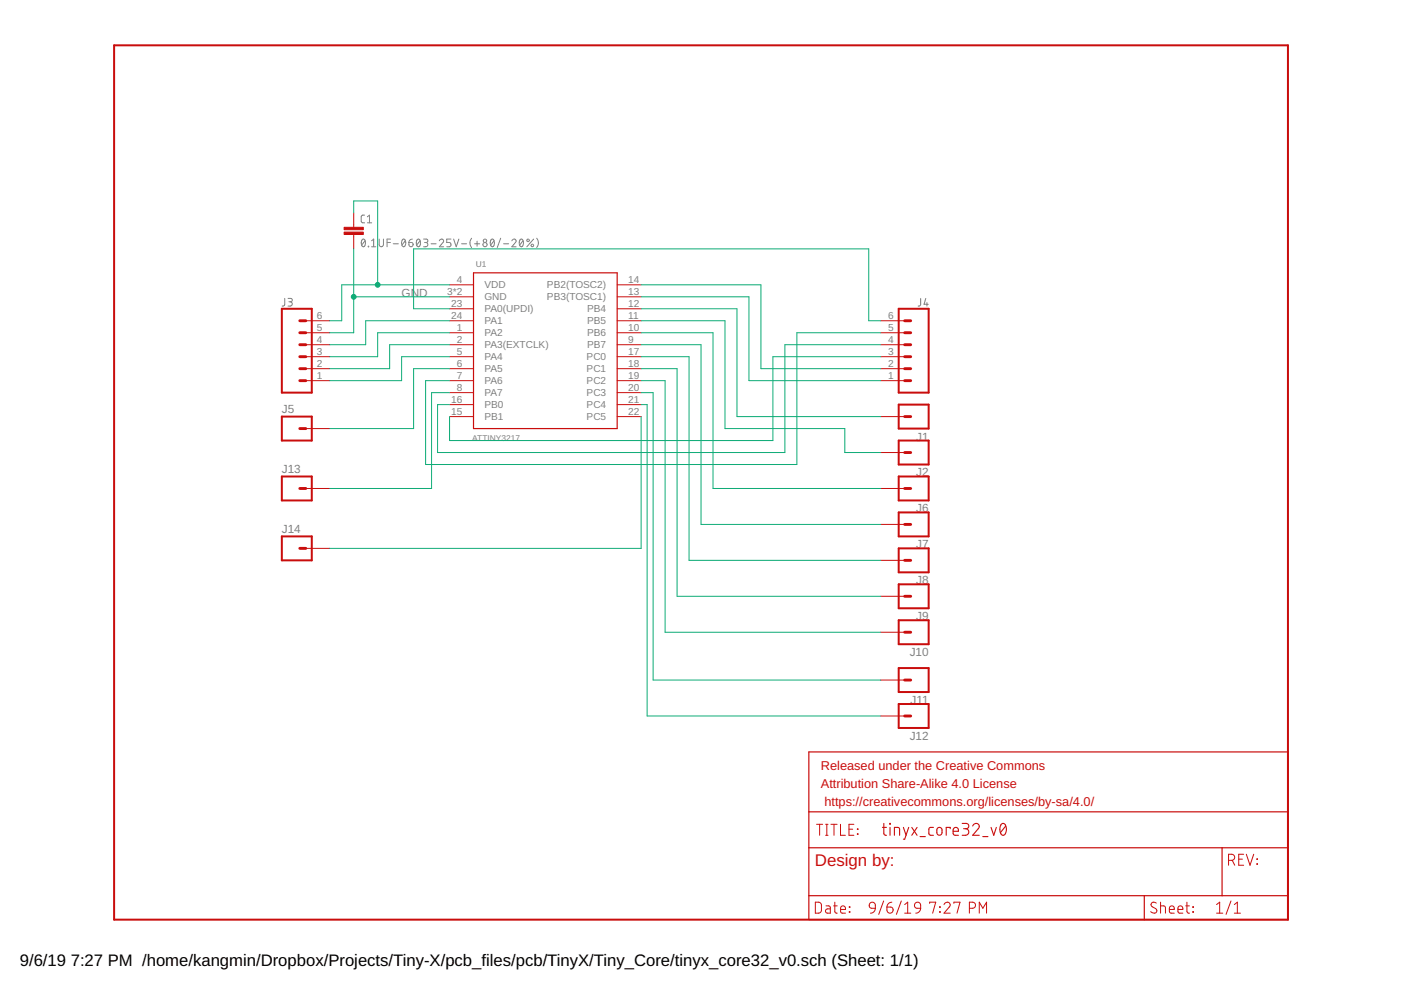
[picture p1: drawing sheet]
<?xml version="1.0" encoding="utf-8"?>
<!DOCTYPE eagle SYSTEM "eagle.dtd">
<!--
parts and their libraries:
SparkFun-Connectors: Licensing: Creative Commons ShareAlike 4.0 International - https://creativecommons.org/licenses/by-sa/4.0
-->
<eagle version="9.4.2">
<drawing>
<settings>
<setting alwaysvectorfont="no"/>
<setting verticaltext="up"/>
</settings>
<grid distance="0.1" unitdist="inch" unit="inch" style="lines" multiple="1" display="no" altdistance="0.01" altunitdist="inch" altunit="inch"/>
<schematic xreflabel="%F%N/%S.%C%R" xrefpart="/%S.%C%R">
<libraries>
<library name="graftel-internal-ic">
<symbols>
<symbol name="M01">
<wire x1="3.81" y1="-2.54" x2="-2.54" y2="-2.54" width="0.4064" layer="94"/>
<wire x1="1.27" y1="0" x2="2.54" y2="0" width="0.6096" layer="94"/>
<wire x1="-2.54" y1="2.54" x2="-2.54" y2="-2.54" width="0.4064" layer="94"/>
<wire x1="3.81" y1="-2.54" x2="3.81" y2="2.54" width="0.4064" layer="94"/>
<wire x1="-2.54" y1="2.54" x2="3.81" y2="2.54" width="0.4064" layer="94"/>
<text x="-2.54" y="-5.08" size="1.778" layer="96">&gt;VALUE</text>
<text x="-2.54" y="3.302" size="1.778" layer="95">&gt;NAME</text>
<pin name="1" x="7.62" y="0" visible="off" length="middle" direction="pas" swaplevel="1" rot="R180"/>
</symbol>
<symbol name="ATTINY3217">
<wire x1="-15.24" y1="17.78" x2="-15.24" y2="-15.24" width="0.254" layer="94"/>
<wire x1="-15.24" y1="-15.24" x2="15.24" y2="-15.24" width="0.254" layer="94"/>
<wire x1="15.24" y1="-15.24" x2="15.24" y2="17.78" width="0.254" layer="94"/>
<wire x1="15.24" y1="17.78" x2="-15.24" y2="17.78" width="0.254" layer="94"/>
<pin name="VDD" x="-20.32" y="15.24" length="middle"/>
<pin name="GND" x="-20.32" y="12.7" length="middle"/>
<pin name="PA0(UPDI)" x="-20.32" y="10.16" length="middle"/>
<pin name="PA1" x="-20.32" y="7.62" length="middle"/>
<pin name="PA2" x="-20.32" y="5.08" length="middle"/>
<pin name="PA3(EXTCLK)" x="-20.32" y="2.54" length="middle"/>
<pin name="PA4" x="-20.32" y="0" length="middle"/>
<pin name="PA5" x="-20.32" y="-2.54" length="middle"/>
<pin name="PA6" x="-20.32" y="-5.08" length="middle"/>
<pin name="PA7" x="-20.32" y="-7.62" length="middle"/>
<pin name="PC3" x="20.32" y="-7.62" length="middle" rot="R180"/>
<pin name="PC2" x="20.32" y="-5.08" length="middle" rot="R180"/>
<pin name="PC1" x="20.32" y="-2.54" length="middle" rot="R180"/>
<pin name="PC0" x="20.32" y="0" length="middle" rot="R180"/>
<pin name="PB5" x="20.32" y="7.62" length="middle" rot="R180"/>
<pin name="PB4" x="20.32" y="10.16" length="middle" rot="R180"/>
<pin name="PB3(TOSC1)" x="20.32" y="12.7" length="middle" rot="R180"/>
<pin name="PB2(TOSC2)" x="20.32" y="15.24" length="middle" rot="R180"/>
<pin name="PB1" x="-20.32" y="-12.7" length="middle"/>
<pin name="PB0" x="-20.32" y="-10.16" length="middle"/>
<text x="-14.732" y="19.05" size="1.27" layer="95">&gt;NAME</text>
<text x="-15.494" y="-17.78" size="1.27" layer="96">&gt;VALUE</text>
<pin name="PB6" x="20.32" y="5.08" length="middle" rot="R180"/>
<pin name="PB7" x="20.32" y="2.54" length="middle" rot="R180"/>
<pin name="PC4" x="20.32" y="-10.16" length="middle" rot="R180"/>
<pin name="PC5" x="20.32" y="-12.7" length="middle" rot="R180"/>
</symbol>
</symbols>
<devicesets>
<deviceset name="M01" prefix="J" uservalue="yes">
<gates>
<gate name="G$1" symbol="M01" x="0" y="0"/>
</gates>
<devices>
<device name="PTH_LONGPAD" package="1X01_LONGPAD">
<connects>
<connect gate="G$1" pin="1" pad="1"/>
</connects>
<technologies>
<technology name=""/>
</technologies>
</device>
<device name="SMD" package="LUXEON-PAD">
<connects>
<connect gate="G$1" pin="1" pad="P$1"/>
</connects>
<technologies>
<technology name=""/>
</technologies>
</device>
<device name="SMTRA-256-8-6" package="SMTRA-256-8-6">
<connects>
<connect gate="G$1" pin="1" pad="P$1"/>
</connects>
<technologies>
<technology name=""/>
</technologies>
</device>
<device name="SMDNS" package="1X01NS">
<connects>
<connect gate="G$1" pin="1" pad="1"/>
</connects>
<technologies>
<technology name=""/>
</technologies>
</device>
<device name="PTH" package="1X01">
<connects>
<connect gate="G$1" pin="1" pad="1"/>
</connects>
<technologies>
<technology name=""/>
</technologies>
</device>
<device name="PTH_2MM" package="1X01_2MM">
<connects>
<connect gate="G$1" pin="1" pad="1"/>
</connects>
<technologies>
<technology name=""/>
</technologies>
</device>
<device name="OFFSET" package="1X01_OFFSET">
<connects>
<connect gate="G$1" pin="1" pad="1"/>
</connects>
<technologies>
<technology name=""/>
</technologies>
</device>
<device name="SMD-4.5X1.5" package="PAD-1.5X4.5">
<connects>
<connect gate="G$1" pin="1" pad="P$1"/>
</connects>
<technologies>
<technology name=""/>
</technologies>
</device>
<device name="POGOPIN_HOLE_LARGE" package="1X01_POGOPIN_HOLE_LARGE">
<connects>
<connect gate="G$1" pin="1" pad="1"/>
</connects>
<technologies>
<technology name=""/>
</technologies>
</device>
<device name="POGOPIN_HOLE_0.58" package="1X01_POGOPIN_HOLE_0.58">
<connects>
<connect gate="G$1" pin="1" pad="1"/>
</connects>
<technologies>
<technology name=""/>
</technologies>
</device>
<device name="SNAP-FEMALE" package="SNAP-FEMALE">
<connects>
<connect gate="G$1" pin="1" pad="1"/>
</connects>
<technologies>
<technology name=""/>
</technologies>
</device>
<device name="SNAP-MALE" package="SNAP-MALE">
<connects>
<connect gate="G$1" pin="1" pad="2"/>
</connects>
<technologies>
<technology name=""/>
</technologies>
</device>
<device name="SPRING-CONN" package="SPRING-CONNECTOR">
<connects>
<connect gate="G$1" pin="1" pad="P$2"/>
</connects>
<technologies>
<technology name=""/>
</technologies>
</device>
<device name="NOSILK-KIT" package="1X01NS-KIT">
<connects>
<connect gate="G$1" pin="1" pad="1"/>
</connects>
<technologies>
<technology name=""/>
</technologies>
</device>
<device name="PTH_NO_SILK_YES_STOP" package="1X01_NO_SILK">
<connects>
<connect gate="G$1" pin="1" pad="1"/>
</connects>
<technologies>
<technology name=""/>
</technologies>
</device>
<device name="SMTSO-256-ET-0.165DIA" package="SMTSO-256-ET-0.165DIA">
<connects>
<connect gate="G$1" pin="1" pad="P$1"/>
</connects>
<technologies>
<technology name=""/>
</technologies>
</device>
<device name="SM" package="1X01_SM">
<connects>
<connect gate="G$1" pin="1" pad="P$1"/>
</connects>
<technologies>
<technology name=""/>
</technologies>
</device>
<device name="TINY" package="1X01_TINY">
<connects>
<connect gate="G$1" pin="1" pad="P$1"/>
</connects>
<technologies>
<technology name=""/>
</technologies>
</device>
<device name="TINY_SMD" package="1X01_SMD_TINY">
<connects>
<connect gate="G$1" pin="1" pad="P$1"/>
</connects>
<technologies>
<technology name=""/>
</technologies>
</device>
</devices>
</deviceset>
<deviceset name="ATTINY3217" prefix="U">
<gates>
<gate name="G$1" symbol="ATTINY3217" x="0" y="0"/>
</gates>
<devices>
<device name="" package="VQFN-24-N">
<connects>
<connect gate="G$1" pin="GND" pad="3 P$1"/>
<connect gate="G$1" pin="PA0(UPDI)" pad="23"/>
<connect gate="G$1" pin="PA1" pad="24"/>
<connect gate="G$1" pin="PA2" pad="1"/>
<connect gate="G$1" pin="PA3(EXTCLK)" pad="2"/>
<connect gate="G$1" pin="PA4" pad="5"/>
<connect gate="G$1" pin="PA5" pad="6"/>
<connect gate="G$1" pin="PA6" pad="7"/>
<connect gate="G$1" pin="PA7" pad="8"/>
<connect gate="G$1" pin="PB0" pad="16"/>
<connect gate="G$1" pin="PB1" pad="15"/>
<connect gate="G$1" pin="PB2(TOSC2)" pad="14"/>
<connect gate="G$1" pin="PB3(TOSC1)" pad="13"/>
<connect gate="G$1" pin="PB4" pad="12"/>
<connect gate="G$1" pin="PB5" pad="11"/>
<connect gate="G$1" pin="PB6" pad="10"/>
<connect gate="G$1" pin="PB7" pad="9"/>
<connect gate="G$1" pin="PC0" pad="17"/>
<connect gate="G$1" pin="PC1" pad="18"/>
<connect gate="G$1" pin="PC2" pad="19"/>
<connect gate="G$1" pin="PC3" pad="20"/>
<connect gate="G$1" pin="PC4" pad="21"/>
<connect gate="G$1" pin="PC5" pad="22"/>
<connect gate="G$1" pin="VDD" pad="4"/>
</connects>
<technologies>
<technology name=""/>
</technologies>
</device>
</devices>
</deviceset>
</devicesets>
</library>
<library name="SparkFun-Connectors">
<symbols>
<symbol name="CONN_06">
<wire x1="1.27" y1="-7.62" x2="-5.08" y2="-7.62" width="0.4064" layer="94"/>
<wire x1="-1.27" y1="0" x2="0" y2="0" width="0.6096" layer="94"/>
<wire x1="-1.27" y1="-2.54" x2="0" y2="-2.54" width="0.6096" layer="94"/>
<wire x1="-1.27" y1="-5.08" x2="0" y2="-5.08" width="0.6096" layer="94"/>
<wire x1="-5.08" y1="10.16" x2="-5.08" y2="-7.62" width="0.4064" layer="94"/>
<wire x1="1.27" y1="-7.62" x2="1.27" y2="10.16" width="0.4064" layer="94"/>
<wire x1="-5.08" y1="10.16" x2="1.27" y2="10.16" width="0.4064" layer="94"/>
<wire x1="-1.27" y1="5.08" x2="0" y2="5.08" width="0.6096" layer="94"/>
<wire x1="-1.27" y1="2.54" x2="0" y2="2.54" width="0.6096" layer="94"/>
<wire x1="-1.27" y1="7.62" x2="0" y2="7.62" width="0.6096" layer="94"/>
<text x="-5.08" y="-9.906" size="1.778" layer="96" font="vector">&gt;VALUE</text>
<text x="-5.08" y="10.668" size="1.778" layer="95" font="vector">&gt;NAME</text>
<pin name="1" x="5.08" y="-5.08" visible="pad" length="middle" direction="pas" swaplevel="1" rot="R180"/>
<pin name="2" x="5.08" y="-2.54" visible="pad" length="middle" direction="pas" swaplevel="1" rot="R180"/>
<pin name="3" x="5.08" y="0" visible="pad" length="middle" direction="pas" swaplevel="1" rot="R180"/>
<pin name="4" x="5.08" y="2.54" visible="pad" length="middle" direction="pas" swaplevel="1" rot="R180"/>
<pin name="5" x="5.08" y="5.08" visible="pad" length="middle" direction="pas" swaplevel="1" rot="R180"/>
<pin name="6" x="5.08" y="7.62" visible="pad" length="middle" direction="pas" swaplevel="1" rot="R180"/>
</symbol>
</symbols>
<devicesets>
<deviceset name="CONN_06" prefix="J" uservalue="yes">
<gates>
<gate name="G$1" symbol="CONN_06" x="-2.54" y="0"/>
</gates>
<devices>
<device name="SILK_FEMALE_PTH" package="1X06">
<connects>
<connect gate="G$1" pin="1" pad="1"/>
<connect gate="G$1" pin="2" pad="2"/>
<connect gate="G$1" pin="3" pad="3"/>
<connect gate="G$1" pin="4" pad="4"/>
<connect gate="G$1" pin="5" pad="5"/>
<connect gate="G$1" pin="6" pad="6"/>
</connects>
<technologies>
<technology name="">
<attribute name="PROD_ID" value="CONN-08437"/>
</technology>
</technologies>
</device>
<device name="POLAR" package="MOLEX-1X6">
<connects>
<connect gate="G$1" pin="1" pad="1"/>
<connect gate="G$1" pin="2" pad="2"/>
<connect gate="G$1" pin="3" pad="3"/>
<connect gate="G$1" pin="4" pad="4"/>
<connect gate="G$1" pin="5" pad="5"/>
<connect gate="G$1" pin="6" pad="6"/>
</connects>
<technologies>
<technology name=""/>
</technologies>
</device>
<device name="RA" package="MOLEX-1X6-RA">
<connects>
<connect gate="G$1" pin="1" pad="1"/>
<connect gate="G$1" pin="2" pad="2"/>
<connect gate="G$1" pin="3" pad="3"/>
<connect gate="G$1" pin="4" pad="4"/>
<connect gate="G$1" pin="5" pad="5"/>
<connect gate="G$1" pin="6" pad="6"/>
</connects>
<technologies>
<technology name=""/>
</technologies>
</device>
<device name="SMD" package="1X06-SMD_RA_MALE">
<connects>
<connect gate="G$1" pin="1" pad="1"/>
<connect gate="G$1" pin="2" pad="2"/>
<connect gate="G$1" pin="3" pad="3"/>
<connect gate="G$1" pin="4" pad="4"/>
<connect gate="G$1" pin="5" pad="5"/>
<connect gate="G$1" pin="6" pad="6"/>
</connects>
<technologies>
<technology name="">
<attribute name="PROD_ID" value="CONN-08971" constant="no"/>
<attribute name="VALUE" value="RA 6Pin SMD" constant="no"/>
</technology>
</technologies>
</device>
<device name="LOCK" package="1X06_LOCK">
<connects>
<connect gate="G$1" pin="1" pad="1"/>
<connect gate="G$1" pin="2" pad="2"/>
<connect gate="G$1" pin="3" pad="3"/>
<connect gate="G$1" pin="4" pad="4"/>
<connect gate="G$1" pin="5" pad="5"/>
<connect gate="G$1" pin="6" pad="6"/>
</connects>
<technologies>
<technology name=""/>
</technologies>
</device>
<device name="LOCK_LONGPADS" package="1X06_LOCK_LONGPADS">
<connects>
<connect gate="G$1" pin="1" pad="1"/>
<connect gate="G$1" pin="2" pad="2"/>
<connect gate="G$1" pin="3" pad="3"/>
<connect gate="G$1" pin="4" pad="4"/>
<connect gate="G$1" pin="5" pad="5"/>
<connect gate="G$1" pin="6" pad="6"/>
</connects>
<technologies>
<technology name=""/>
</technologies>
</device>
<device name="POLAR_LOCK" package="MOLEX-1X6_LOCK">
<connects>
<connect gate="G$1" pin="1" pad="1"/>
<connect gate="G$1" pin="2" pad="2"/>
<connect gate="G$1" pin="3" pad="3"/>
<connect gate="G$1" pin="4" pad="4"/>
<connect gate="G$1" pin="5" pad="5"/>
<connect gate="G$1" pin="6" pad="6"/>
</connects>
<technologies>
<technology name=""/>
</technologies>
</device>
<device name="RA_LOCK" package="MOLEX_1X6_RA_LOCK">
<connects>
<connect gate="G$1" pin="1" pad="1"/>
<connect gate="G$1" pin="2" pad="2"/>
<connect gate="G$1" pin="3" pad="3"/>
<connect gate="G$1" pin="4" pad="4"/>
<connect gate="G$1" pin="5" pad="5"/>
<connect gate="G$1" pin="6" pad="6"/>
</connects>
<technologies>
<technology name=""/>
</technologies>
</device>
<device name="FEMALE_LOCK" package="1X06_FEMALE_LOCK.010">
<connects>
<connect gate="G$1" pin="1" pad="1"/>
<connect gate="G$1" pin="2" pad="2"/>
<connect gate="G$1" pin="3" pad="3"/>
<connect gate="G$1" pin="4" pad="4"/>
<connect gate="G$1" pin="5" pad="5"/>
<connect gate="G$1" pin="6" pad="6"/>
</connects>
<technologies>
<technology name=""/>
</technologies>
</device>
<device name="LONGPADS" package="1X06_LONGPADS">
<connects>
<connect gate="G$1" pin="1" pad="1"/>
<connect gate="G$1" pin="2" pad="2"/>
<connect gate="G$1" pin="3" pad="3"/>
<connect gate="G$1" pin="4" pad="4"/>
<connect gate="G$1" pin="5" pad="5"/>
<connect gate="G$1" pin="6" pad="6"/>
</connects>
<technologies>
<technology name=""/>
</technologies>
</device>
<device name="3.5MM-6" package="SCREWTERMINAL-3.5MM-6">
<connects>
<connect gate="G$1" pin="1" pad="1"/>
<connect gate="G$1" pin="2" pad="2"/>
<connect gate="G$1" pin="3" pad="3"/>
<connect gate="G$1" pin="4" pad="4"/>
<connect gate="G$1" pin="5" pad="5"/>
<connect gate="G$1" pin="6" pad="6"/>
</connects>
<technologies>
<technology name=""/>
</technologies>
</device>
<device name="SMD-FEMALE-V2" package="1X06-SMD-FEMALE">
<connects>
<connect gate="G$1" pin="1" pad="1"/>
<connect gate="G$1" pin="2" pad="2"/>
<connect gate="G$1" pin="3" pad="3"/>
<connect gate="G$1" pin="4" pad="4"/>
<connect gate="G$1" pin="5" pad="5"/>
<connect gate="G$1" pin="6" pad="6"/>
</connects>
<technologies>
<technology name="">
<attribute name="PROD_ID" value="CONN-09668"/>
</technology>
</technologies>
</device>
<device name="POGOPIN_HOLES_ONLY" package="1X06_HOLES_ONLY">
<connects>
<connect gate="G$1" pin="1" pad="1"/>
<connect gate="G$1" pin="2" pad="2"/>
<connect gate="G$1" pin="3" pad="3"/>
<connect gate="G$1" pin="4" pad="4"/>
<connect gate="G$1" pin="5" pad="5"/>
<connect gate="G$1" pin="6" pad="6"/>
</connects>
<technologies>
<technology name="">
<attribute name="PROD_ID" value="CONN-08437"/>
</technology>
</technologies>
</device>
<device name="SMD-STRAIGHT-FEMALE" package="1X06_SMD_STRAIGHT">
<connects>
<connect gate="G$1" pin="1" pad="1"/>
<connect gate="G$1" pin="2" pad="2"/>
<connect gate="G$1" pin="3" pad="3"/>
<connect gate="G$1" pin="4" pad="4"/>
<connect gate="G$1" pin="5" pad="5"/>
<connect gate="G$1" pin="6" pad="6"/>
</connects>
<technologies>
<technology name="">
<attribute name="PROD_ID" value="CONN-10203"/>
</technology>
</technologies>
</device>
<device name="SMD-STRAIGHT-ALT-FEMALE" package="1X06_SMD_STRAIGHT_ALT">
<connects>
<connect gate="G$1" pin="1" pad="1"/>
<connect gate="G$1" pin="2" pad="2"/>
<connect gate="G$1" pin="3" pad="3"/>
<connect gate="G$1" pin="4" pad="4"/>
<connect gate="G$1" pin="5" pad="5"/>
<connect gate="G$1" pin="6" pad="6"/>
</connects>
<technologies>
<technology name="">
<attribute name="PROD_ID" value="CONN-10203"/>
</technology>
</technologies>
</device>
<device name="SMD-STRAIGHT-COMBO-FEMALE" package="1X06_SMD_STRAIGHT_COMBO">
<connects>
<connect gate="G$1" pin="1" pad="1"/>
<connect gate="G$1" pin="2" pad="2"/>
<connect gate="G$1" pin="3" pad="3"/>
<connect gate="G$1" pin="4" pad="4"/>
<connect gate="G$1" pin="5" pad="5"/>
<connect gate="G$1" pin="6" pad="6"/>
</connects>
<technologies>
<technology name="">
<attribute name="PROD_ID" value="CONN-10203"/>
</technology>
</technologies>
</device>
<device name="SMD_MALE" package="1X06_SMD_MALE">
<connects>
<connect gate="G$1" pin="1" pad="1"/>
<connect gate="G$1" pin="2" pad="2"/>
<connect gate="G$1" pin="3" pad="3"/>
<connect gate="G$1" pin="4" pad="4"/>
<connect gate="G$1" pin="5" pad="5"/>
<connect gate="G$1" pin="6" pad="6"/>
</connects>
<technologies>
<technology name="">
<attribute name="PROD_ID" value="CONN-11293"/>
</technology>
</technologies>
</device>
<device name="SMD-1MM" package="1X06-1MM">
<connects>
<connect gate="G$1" pin="1" pad="1"/>
<connect gate="G$1" pin="2" pad="2"/>
<connect gate="G$1" pin="3" pad="3"/>
<connect gate="G$1" pin="4" pad="4"/>
<connect gate="G$1" pin="5" pad="5"/>
<connect gate="G$1" pin="6" pad="6"/>
</connects>
<technologies>
<technology name="">
<attribute name="PROD_ID" value="CONN-08249" constant="no"/>
<attribute name="SF_ID" value="GPS-00579" constant="no"/>
</technology>
</technologies>
</device>
<device name="NO_SILK_FEMALE_PTH" package="1X06_NO_SILK">
<connects>
<connect gate="G$1" pin="1" pad="1"/>
<connect gate="G$1" pin="2" pad="2"/>
<connect gate="G$1" pin="3" pad="3"/>
<connect gate="G$1" pin="4" pad="4"/>
<connect gate="G$1" pin="5" pad="5"/>
<connect gate="G$1" pin="6" pad="6"/>
</connects>
<technologies>
<technology name="">
<attribute name="PROD_ID" value="CONN-08437"/>
</technology>
</technologies>
</device>
<device name="1.27MM" package="1X06_1.27MM">
<connects>
<connect gate="G$1" pin="1" pad="1"/>
<connect gate="G$1" pin="2" pad="2"/>
<connect gate="G$1" pin="3" pad="3"/>
<connect gate="G$1" pin="4" pad="4"/>
<connect gate="G$1" pin="5" pad="5"/>
<connect gate="G$1" pin="6" pad="6"/>
</connects>
<technologies>
<technology name=""/>
</technologies>
</device>
<device name="NO_SILK_NO_POP" package="1X06_NO_SILK">
<connects>
<connect gate="G$1" pin="1" pad="1"/>
<connect gate="G$1" pin="2" pad="2"/>
<connect gate="G$1" pin="3" pad="3"/>
<connect gate="G$1" pin="4" pad="4"/>
<connect gate="G$1" pin="5" pad="5"/>
<connect gate="G$1" pin="6" pad="6"/>
</connects>
<technologies>
<technology name=""/>
</technologies>
</device>
<device name="2.5MM-6-90" package="1X06_SCREW_TERMINAL_BLOCK">
<connects>
<connect gate="G$1" pin="1" pad="1"/>
<connect gate="G$1" pin="2" pad="2"/>
<connect gate="G$1" pin="3" pad="3"/>
<connect gate="G$1" pin="4" pad="4"/>
<connect gate="G$1" pin="5" pad="5"/>
<connect gate="G$1" pin="6" pad="6"/>
</connects>
<technologies>
<technology name=""/>
</technologies>
</device>
</devices>
</deviceset>
</devicesets>
</library>
<library name="SparkFun-Capacitors">
<symbols>
<symbol name="CAP">
<wire x1="0" y1="2.54" x2="0" y2="2.032" width="0.1524" layer="94"/>
<wire x1="0" y1="0" x2="0" y2="0.508" width="0.1524" layer="94"/>
<text x="1.524" y="2.921" size="1.778" layer="95" font="vector">&gt;NAME</text>
<text x="1.524" y="-2.159" size="1.778" layer="96" font="vector">&gt;VALUE</text>
<rectangle x1="-2.032" y1="0.508" x2="2.032" y2="1.016" layer="94"/>
<rectangle x1="-2.032" y1="1.524" x2="2.032" y2="2.032" layer="94"/>
<pin name="1" x="0" y="5.08" visible="off" length="short" direction="pas" swaplevel="1" rot="R270"/>
<pin name="2" x="0" y="-2.54" visible="off" length="short" direction="pas" swaplevel="1" rot="R90"/>
</symbol>
</symbols>
<devicesets>
<deviceset name="0.1UF" prefix="C">
<gates>
<gate name="G$1" symbol="CAP" x="0" y="0"/>
</gates>
<devices>
<device name="-0402-16V-10%" package="0402">
<connects>
<connect gate="G$1" pin="1" pad="1"/>
<connect gate="G$1" pin="2" pad="2"/>
</connects>
<technologies>
<technology name="">
<attribute name="PROD_ID" value="CAP-12416"/>
<attribute name="VALUE" value="0.1uF"/>
</technology>
</technologies>
</device>
<device name="-0603-25V-(+80/-20%)" package="0603">
<connects>
<connect gate="G$1" pin="1" pad="1"/>
<connect gate="G$1" pin="2" pad="2"/>
</connects>
<technologies>
<technology name="">
<attribute name="PROD_ID" value="CAP-00810"/>
<attribute name="VALUE" value="0.1uF"/>
</technology>
</technologies>
</device>
<device name="-0603-25V-5%" package="0603">
<connects>
<connect gate="G$1" pin="1" pad="1"/>
<connect gate="G$1" pin="2" pad="2"/>
</connects>
<technologies>
<technology name="">
<attribute name="PROD_ID" value="CAP-08604"/>
<attribute name="VALUE" value="0.1uF"/>
</technology>
</technologies>
</device>
<device name="-KIT-EZ-50V-20%" package="CAP-PTH-SMALL-KIT">
<connects>
<connect gate="G$1" pin="1" pad="1"/>
<connect gate="G$1" pin="2" pad="2"/>
</connects>
<technologies>
<technology name="">
<attribute name="PROD_ID" value="CAP-08370"/>
<attribute name="VALUE" value="0.1uF"/>
</technology>
</technologies>
</device>
<device name="-0603-100V-10%" package="0603">
<connects>
<connect gate="G$1" pin="1" pad="1"/>
<connect gate="G$1" pin="2" pad="2"/>
</connects>
<technologies>
<technology name="">
<attribute name="PROD_ID" value="CAP-08390"/>
<attribute name="VALUE" value="0.1uF"/>
</technology>
</technologies>
</device>
</devices>
</deviceset>
</devicesets>
</library>
<library name="SparkFun-Aesthetics">
<symbols>
<symbol name="FRAME-LETTER">
<wire x1="0" y1="185.42" x2="248.92" y2="185.42" width="0.4064" layer="94"/>
<wire x1="248.92" y1="185.42" x2="248.92" y2="0" width="0.4064" layer="94"/>
<wire x1="0" y1="185.42" x2="0" y2="0" width="0.4064" layer="94"/>
<wire x1="0" y1="0" x2="248.92" y2="0" width="0.4064" layer="94"/>
</symbol>
<symbol name="DOCFIELD">
<wire x1="0" y1="0" x2="71.12" y2="0" width="0.254" layer="94"/>
<wire x1="101.6" y1="15.24" x2="87.63" y2="15.24" width="0.254" layer="94"/>
<wire x1="0" y1="0" x2="0" y2="5.08" width="0.254" layer="94"/>
<wire x1="0" y1="5.08" x2="71.12" y2="5.08" width="0.254" layer="94"/>
<wire x1="0" y1="5.08" x2="0" y2="15.24" width="0.254" layer="94"/>
<wire x1="101.6" y1="15.24" x2="101.6" y2="5.08" width="0.254" layer="94"/>
<wire x1="71.12" y1="5.08" x2="71.12" y2="0" width="0.254" layer="94"/>
<wire x1="71.12" y1="5.08" x2="87.63" y2="5.08" width="0.254" layer="94"/>
<wire x1="71.12" y1="0" x2="101.6" y2="0" width="0.254" layer="94"/>
<wire x1="87.63" y1="15.24" x2="87.63" y2="5.08" width="0.254" layer="94"/>
<wire x1="87.63" y1="15.24" x2="0" y2="15.24" width="0.254" layer="94"/>
<wire x1="87.63" y1="5.08" x2="101.6" y2="5.08" width="0.254" layer="94"/>
<wire x1="101.6" y1="5.08" x2="101.6" y2="0" width="0.254" layer="94"/>
<wire x1="0" y1="15.24" x2="0" y2="22.86" width="0.254" layer="94"/>
<wire x1="101.6" y1="35.56" x2="0" y2="35.56" width="0.254" layer="94"/>
<wire x1="101.6" y1="35.56" x2="101.6" y2="22.86" width="0.254" layer="94"/>
<wire x1="0" y1="22.86" x2="101.6" y2="22.86" width="0.254" layer="94"/>
<wire x1="0" y1="22.86" x2="0" y2="35.56" width="0.254" layer="94"/>
<wire x1="101.6" y1="22.86" x2="101.6" y2="15.24" width="0.254" layer="94"/>
<text x="1.27" y="1.27" size="2.54" layer="94" font="vector">Date:</text>
<text x="12.7" y="1.27" size="2.54" layer="94" font="vector">&gt;LAST_DATE_TIME</text>
<text x="72.39" y="1.27" size="2.54" layer="94" font="vector">Sheet:</text>
<text x="86.36" y="1.27" size="2.54" layer="94" font="vector">&gt;SHEET</text>
<text x="88.9" y="11.43" size="2.54" layer="94" font="vector">REV:</text>
<text x="1.524" y="17.78" size="2.54" layer="94" font="vector">TITLE:</text>
<text x="15.494" y="17.78" size="2.7432" layer="94" font="vector">&gt;DRAWING_NAME</text>
<text x="2.54" y="31.75" size="1.9304" layer="94">Released under the Creative Commons</text>
<text x="2.54" y="27.94" size="1.9304" layer="94">Attribution Share-Alike 4.0 License</text>
<text x="2.54" y="24.13" size="1.9304" layer="94"> https://creativecommons.org/licenses/by-sa/4.0/</text>
<text x="1.27" y="11.43" size="2.54" layer="94">Design by:</text>
<text x="23.114" y="11.176" size="2.7432" layer="94" font="vector">&gt;DESIGNER</text>
<text x="88.9" y="6.604" size="2.7432" layer="94" font="vector">&gt;REV</text>
</symbol>
</symbols>
<devicesets>
<deviceset name="FRAME-LETTER" prefix="FRAME">
<gates>
<gate name="G$1" symbol="FRAME-LETTER" x="0" y="0"/>
<gate name="V" symbol="DOCFIELD" x="147.32" y="0" addlevel="must"/>
</gates>
<devices>
<device name="" package="CREATIVE_COMMONS">
<technologies>
<technology name="">
<attribute name="DESIGNER" value="" constant="no"/>
<attribute name="REV" value="" constant="no"/>
</technology>
</technologies>
</device>
<device name="NO_PACKAGE" package="DUMMY">
<technologies>
<technology name="">
<attribute name="DESIGNER" value="Nobody" constant="no"/>
<attribute name="VERSION" value="v01" constant="no"/>
</technology>
</technologies>
</device>
</devices>
</deviceset>
</devicesets>
</library>
</libraries>
<attributes>
</attributes>
<variantdefs>
</variantdefs>
<classes>
<class number="0" name="default" width="0" drill="0">
</class>
</classes>
<parts>
<part name="J3" library="SparkFun-Connectors" deviceset="CONN_06" device="NO_SILK_NO_POP"/>
<part name="J4" library="SparkFun-Connectors" deviceset="CONN_06" device="NO_SILK_NO_POP"/>
<part name="C1" library="SparkFun-Capacitors" deviceset="0.1UF" device="-0603-25V-(+80/-20%)" value="0.1UF-0603-25V-(+80/-20%)"/>
<part name="J5" library="graftel-internal-ic" deviceset="M01" device="TINY"/>
<part name="J1" library="graftel-internal-ic" deviceset="M01" device="TINY"/>
<part name="J2" library="graftel-internal-ic" deviceset="M01" device="TINY"/>
<part name="J6" library="graftel-internal-ic" deviceset="M01" device="TINY"/>
<part name="J7" library="graftel-internal-ic" deviceset="M01" device="TINY"/>
<part name="J8" library="graftel-internal-ic" deviceset="M01" device="TINY"/>
<part name="J9" library="graftel-internal-ic" deviceset="M01" device="TINY"/>
<part name="J10" library="graftel-internal-ic" deviceset="M01" device="TINY"/>
<part name="U1" library="graftel-internal-ic" deviceset="ATTINY3217" device=""/>
<part name="J11" library="graftel-internal-ic" deviceset="M01" device="TINY"/>
<part name="J12" library="graftel-internal-ic" deviceset="M01" device="TINY"/>
<part name="J13" library="graftel-internal-ic" deviceset="M01" device="TINY"/>
<part name="J14" library="graftel-internal-ic" deviceset="M01" device="TINY"/>
<part name="FRAME1" library="SparkFun-Aesthetics" deviceset="FRAME-LETTER" device=""/>
</parts>
<sheets>
<sheet>
<plain>
</plain>
<instances>
<instance part="J3" gate="G$1" x="40.64" y="119.38" smashed="yes">
<attribute name="VALUE" x="35.56" y="109.474" size="1.778" layer="96" font="vector"/>
<attribute name="NAME" x="35.56" y="130.048" size="1.778" layer="95" font="vector"/>
</instance>
<instance part="J4" gate="G$1" x="167.64" y="119.38" smashed="yes" rot="MR0">
<attribute name="VALUE" x="172.72" y="109.474" size="1.778" layer="96" font="vector" rot="MR0"/>
<attribute name="NAME" x="172.72" y="130.048" size="1.778" layer="95" font="vector" rot="MR0"/>
</instance>
<instance part="C1" gate="G$1" x="50.8" y="144.78" smashed="yes">
<attribute name="NAME" x="52.324" y="147.701" size="1.778" layer="95" font="vector"/>
<attribute name="VALUE" x="52.324" y="142.621" size="1.778" layer="96" font="vector"/>
</instance>
<instance part="J5" gate="G$1" x="38.1" y="104.14" smashed="yes">
<attribute name="VALUE" x="35.56" y="99.06" size="1.778" layer="96"/>
<attribute name="NAME" x="35.56" y="107.442" size="1.778" layer="95"/>
</instance>
<instance part="J1" gate="G$1" x="170.18" y="106.68" smashed="yes" rot="R180">
<attribute name="VALUE" x="172.72" y="111.76" size="1.778" layer="96" rot="R180"/>
<attribute name="NAME" x="172.72" y="103.378" size="1.778" layer="95" rot="R180"/>
</instance>
<instance part="J2" gate="G$1" x="170.18" y="99.06" smashed="yes" rot="R180">
<attribute name="VALUE" x="172.72" y="104.14" size="1.778" layer="96" rot="R180"/>
<attribute name="NAME" x="172.72" y="95.758" size="1.778" layer="95" rot="R180"/>
</instance>
<instance part="J6" gate="G$1" x="170.18" y="91.44" smashed="yes" rot="R180">
<attribute name="VALUE" x="172.72" y="96.52" size="1.778" layer="96" rot="R180"/>
<attribute name="NAME" x="172.72" y="88.138" size="1.778" layer="95" rot="R180"/>
</instance>
<instance part="J7" gate="G$1" x="170.18" y="83.82" smashed="yes" rot="R180">
<attribute name="VALUE" x="172.72" y="88.9" size="1.778" layer="96" rot="R180"/>
<attribute name="NAME" x="172.72" y="80.518" size="1.778" layer="95" rot="R180"/>
</instance>
<instance part="J8" gate="G$1" x="170.18" y="76.2" smashed="yes" rot="R180">
<attribute name="VALUE" x="172.72" y="81.28" size="1.778" layer="96" rot="R180"/>
<attribute name="NAME" x="172.72" y="72.898" size="1.778" layer="95" rot="R180"/>
</instance>
<instance part="J9" gate="G$1" x="170.18" y="68.58" smashed="yes" rot="R180">
<attribute name="VALUE" x="172.72" y="73.66" size="1.778" layer="96" rot="R180"/>
<attribute name="NAME" x="172.72" y="65.278" size="1.778" layer="95" rot="R180"/>
</instance>
<instance part="J10" gate="G$1" x="170.18" y="60.96" smashed="yes" rot="R180">
<attribute name="VALUE" x="172.72" y="66.04" size="1.778" layer="96" rot="R180"/>
<attribute name="NAME" x="172.72" y="57.658" size="1.778" layer="95" rot="R180"/>
</instance>
<instance part="U1" gate="G$1" x="91.44" y="119.38" smashed="yes">
<attribute name="NAME" x="76.708" y="138.43" size="1.27" layer="95"/>
<attribute name="VALUE" x="75.946" y="101.6" size="1.27" layer="96"/>
</instance>
<instance part="J11" gate="G$1" x="170.18" y="50.8" smashed="yes" rot="R180">
<attribute name="VALUE" x="172.72" y="55.88" size="1.778" layer="96" rot="R180"/>
<attribute name="NAME" x="172.72" y="47.498" size="1.778" layer="95" rot="R180"/>
</instance>
<instance part="J12" gate="G$1" x="170.18" y="43.18" smashed="yes" rot="R180">
<attribute name="VALUE" x="172.72" y="48.26" size="1.778" layer="96" rot="R180"/>
<attribute name="NAME" x="172.72" y="39.878" size="1.778" layer="95" rot="R180"/>
</instance>
<instance part="J13" gate="G$1" x="38.1" y="91.44" smashed="yes">
<attribute name="VALUE" x="35.56" y="86.36" size="1.778" layer="96"/>
<attribute name="NAME" x="35.56" y="94.742" size="1.778" layer="95"/>
</instance>
<instance part="J14" gate="G$1" x="38.1" y="78.74" smashed="yes">
<attribute name="VALUE" x="35.56" y="73.66" size="1.778" layer="96"/>
<attribute name="NAME" x="35.56" y="82.042" size="1.778" layer="95"/>
</instance>
<instance part="FRAME1" gate="G$1" x="0" y="0" smashed="yes"/>
<instance part="FRAME1" gate="V" x="147.32" y="0" smashed="yes">
<attribute name="LAST_DATE_TIME" x="160.02" y="1.27" size="2.54" layer="94" font="vector"/>
<attribute name="SHEET" x="233.68" y="1.27" size="2.54" layer="94" font="vector"/>
<attribute name="DRAWING_NAME" x="162.814" y="17.78" size="2.7432" layer="94" font="vector"/>
<attribute name="DESIGNER" x="170.434" y="11.176" size="2.7432" layer="94" font="vector"/>
<attribute name="REV" x="236.22" y="6.604" size="2.7432" layer="94" font="vector"/>
</instance>
</instances>
<busses>
</busses>
<nets>
<net name="N$1" class="0">
<segment>
<pinref part="J3" gate="G$1" pin="6"/>
<wire x1="45.72" y1="127" x2="48.26" y2="127" width="0.1524" layer="91"/>
<wire x1="48.26" y1="127" x2="48.26" y2="134.62" width="0.1524" layer="91"/>
<wire x1="48.26" y1="134.62" x2="55.88" y2="134.62" width="0.1524" layer="91"/>
<pinref part="C1" gate="G$1" pin="1"/>
<wire x1="55.88" y1="134.62" x2="71.12" y2="134.62" width="0.1524" layer="91"/>
<wire x1="50.8" y1="149.86" x2="50.8" y2="152.4" width="0.1524" layer="91"/>
<wire x1="50.8" y1="152.4" x2="55.88" y2="152.4" width="0.1524" layer="91"/>
<wire x1="55.88" y1="152.4" x2="55.88" y2="134.62" width="0.1524" layer="91"/>
<junction x="55.88" y="134.62"/>
<pinref part="U1" gate="G$1" pin="VDD"/>
</segment>
</net>
<net name="GND" class="0">
<segment>
<wire x1="71.12" y1="132.08" x2="50.8" y2="132.08" width="0.1524" layer="91"/>
<wire x1="50.8" y1="132.08" x2="50.8" y2="124.46" width="0.1524" layer="91"/>
<pinref part="J3" gate="G$1" pin="5"/>
<wire x1="50.8" y1="124.46" x2="45.72" y2="124.46" width="0.1524" layer="91"/>
<pinref part="C1" gate="G$1" pin="2"/>
<wire x1="50.8" y1="142.24" x2="50.8" y2="132.08" width="0.1524" layer="91"/>
<junction x="50.8" y="132.08"/>
<label x="60.96" y="132.08" size="1.778" layer="95"/>
<pinref part="U1" gate="G$1" pin="GND"/>
</segment>
</net>
<net name="N$16" class="0">
<segment>
<pinref part="J6" gate="G$1" pin="1"/>
<wire x1="162.56" y1="91.44" x2="127" y2="91.44" width="0.1524" layer="91"/>
<wire x1="127" y1="91.44" x2="127" y2="124.46" width="0.1524" layer="91"/>
<pinref part="U1" gate="G$1" pin="PB6"/>
<wire x1="127" y1="124.46" x2="111.76" y2="124.46" width="0.1524" layer="91"/>
</segment>
</net>
<net name="N$17" class="0">
<segment>
<pinref part="J7" gate="G$1" pin="1"/>
<wire x1="124.46" y1="83.82" x2="162.56" y2="83.82" width="0.1524" layer="91"/>
<pinref part="U1" gate="G$1" pin="PB7"/>
<wire x1="111.76" y1="121.92" x2="124.46" y2="121.92" width="0.1524" layer="91"/>
<wire x1="124.46" y1="121.92" x2="124.46" y2="83.82" width="0.1524" layer="91"/>
</segment>
</net>
<net name="N$18" class="0">
<segment>
<pinref part="J8" gate="G$1" pin="1"/>
<wire x1="162.56" y1="76.2" x2="121.92" y2="76.2" width="0.1524" layer="91"/>
<wire x1="121.92" y1="76.2" x2="121.92" y2="119.38" width="0.1524" layer="91"/>
<pinref part="U1" gate="G$1" pin="PC0"/>
<wire x1="121.92" y1="119.38" x2="111.76" y2="119.38" width="0.1524" layer="91"/>
</segment>
</net>
<net name="N$19" class="0">
<segment>
<pinref part="J9" gate="G$1" pin="1"/>
<wire x1="119.38" y1="68.58" x2="162.56" y2="68.58" width="0.1524" layer="91"/>
<pinref part="U1" gate="G$1" pin="PC1"/>
<wire x1="111.76" y1="116.84" x2="119.38" y2="116.84" width="0.1524" layer="91"/>
<wire x1="119.38" y1="116.84" x2="119.38" y2="68.58" width="0.1524" layer="91"/>
</segment>
</net>
<net name="N$2" class="0">
<segment>
<pinref part="J3" gate="G$1" pin="4"/>
<wire x1="45.72" y1="121.92" x2="53.34" y2="121.92" width="0.1524" layer="91"/>
<wire x1="53.34" y1="121.92" x2="53.34" y2="127" width="0.1524" layer="91"/>
<pinref part="U1" gate="G$1" pin="PA1"/>
<wire x1="53.34" y1="127" x2="71.12" y2="127" width="0.1524" layer="91"/>
</segment>
</net>
<net name="N$3" class="0">
<segment>
<pinref part="J3" gate="G$1" pin="3"/>
<wire x1="45.72" y1="119.38" x2="55.88" y2="119.38" width="0.1524" layer="91"/>
<wire x1="55.88" y1="119.38" x2="55.88" y2="124.46" width="0.1524" layer="91"/>
<pinref part="U1" gate="G$1" pin="PA2"/>
<wire x1="55.88" y1="124.46" x2="71.12" y2="124.46" width="0.1524" layer="91"/>
</segment>
</net>
<net name="N$4" class="0">
<segment>
<pinref part="J3" gate="G$1" pin="2"/>
<wire x1="45.72" y1="116.84" x2="58.42" y2="116.84" width="0.1524" layer="91"/>
<wire x1="58.42" y1="116.84" x2="58.42" y2="121.92" width="0.1524" layer="91"/>
<pinref part="U1" gate="G$1" pin="PA3(EXTCLK)"/>
<wire x1="58.42" y1="121.92" x2="71.12" y2="121.92" width="0.1524" layer="91"/>
</segment>
</net>
<net name="N$5" class="0">
<segment>
<pinref part="J3" gate="G$1" pin="1"/>
<wire x1="45.72" y1="114.3" x2="60.96" y2="114.3" width="0.1524" layer="91"/>
<wire x1="60.96" y1="114.3" x2="60.96" y2="119.38" width="0.1524" layer="91"/>
<pinref part="U1" gate="G$1" pin="PA4"/>
<wire x1="60.96" y1="119.38" x2="71.12" y2="119.38" width="0.1524" layer="91"/>
</segment>
</net>
<net name="N$6" class="0">
<segment>
<pinref part="U1" gate="G$1" pin="PA0(UPDI)"/>
<wire x1="71.12" y1="129.54" x2="63.5" y2="129.54" width="0.1524" layer="91"/>
<wire x1="63.5" y1="129.54" x2="63.5" y2="142.24" width="0.1524" layer="91"/>
<wire x1="63.5" y1="142.24" x2="160.02" y2="142.24" width="0.1524" layer="91"/>
<wire x1="160.02" y1="142.24" x2="160.02" y2="127" width="0.1524" layer="91"/>
<pinref part="J4" gate="G$1" pin="6"/>
<wire x1="160.02" y1="127" x2="162.56" y2="127" width="0.1524" layer="91"/>
</segment>
</net>
<net name="N$8" class="0">
<segment>
<pinref part="U1" gate="G$1" pin="PA6"/>
<wire x1="71.12" y1="114.3" x2="66.04" y2="114.3" width="0.1524" layer="91"/>
<wire x1="66.04" y1="114.3" x2="66.04" y2="96.52" width="0.1524" layer="91"/>
<wire x1="66.04" y1="96.52" x2="144.78" y2="96.52" width="0.1524" layer="91"/>
<wire x1="144.78" y1="96.52" x2="144.78" y2="124.46" width="0.1524" layer="91"/>
<pinref part="J4" gate="G$1" pin="5"/>
<wire x1="144.78" y1="124.46" x2="162.56" y2="124.46" width="0.1524" layer="91"/>
</segment>
</net>
<net name="N$9" class="0">
<segment>
<pinref part="U1" gate="G$1" pin="PB0"/>
<wire x1="71.12" y1="109.22" x2="68.58" y2="109.22" width="0.1524" layer="91"/>
<wire x1="68.58" y1="109.22" x2="68.58" y2="99.06" width="0.1524" layer="91"/>
<wire x1="68.58" y1="99.06" x2="142.24" y2="99.06" width="0.1524" layer="91"/>
<wire x1="142.24" y1="99.06" x2="142.24" y2="121.92" width="0.1524" layer="91"/>
<pinref part="J4" gate="G$1" pin="4"/>
<wire x1="142.24" y1="121.92" x2="162.56" y2="121.92" width="0.1524" layer="91"/>
</segment>
</net>
<net name="N$10" class="0">
<segment>
<pinref part="U1" gate="G$1" pin="PB1"/>
<wire x1="71.12" y1="106.68" x2="71.12" y2="101.6" width="0.1524" layer="91"/>
<wire x1="71.12" y1="101.6" x2="139.7" y2="101.6" width="0.1524" layer="91"/>
<wire x1="139.7" y1="101.6" x2="139.7" y2="119.38" width="0.1524" layer="91"/>
<pinref part="J4" gate="G$1" pin="3"/>
<wire x1="139.7" y1="119.38" x2="162.56" y2="119.38" width="0.1524" layer="91"/>
</segment>
</net>
<net name="N$11" class="0">
<segment>
<pinref part="U1" gate="G$1" pin="PB2(TOSC2)"/>
<wire x1="111.76" y1="134.62" x2="137.16" y2="134.62" width="0.1524" layer="91"/>
<wire x1="137.16" y1="134.62" x2="137.16" y2="116.84" width="0.1524" layer="91"/>
<pinref part="J4" gate="G$1" pin="2"/>
<wire x1="137.16" y1="116.84" x2="162.56" y2="116.84" width="0.1524" layer="91"/>
</segment>
</net>
<net name="N$12" class="0">
<segment>
<pinref part="U1" gate="G$1" pin="PB3(TOSC1)"/>
<wire x1="111.76" y1="132.08" x2="134.62" y2="132.08" width="0.1524" layer="91"/>
<wire x1="134.62" y1="132.08" x2="134.62" y2="114.3" width="0.1524" layer="91"/>
<pinref part="J4" gate="G$1" pin="1"/>
<wire x1="134.62" y1="114.3" x2="162.56" y2="114.3" width="0.1524" layer="91"/>
</segment>
</net>
<net name="N$13" class="0">
<segment>
<pinref part="J5" gate="G$1" pin="1"/>
<wire x1="45.72" y1="104.14" x2="63.5" y2="104.14" width="0.1524" layer="91"/>
<wire x1="63.5" y1="104.14" x2="63.5" y2="116.84" width="0.1524" layer="91"/>
<pinref part="U1" gate="G$1" pin="PA5"/>
<wire x1="63.5" y1="116.84" x2="71.12" y2="116.84" width="0.1524" layer="91"/>
</segment>
</net>
<net name="N$7" class="0">
<segment>
<pinref part="U1" gate="G$1" pin="PB4"/>
<wire x1="111.76" y1="129.54" x2="132.08" y2="129.54" width="0.1524" layer="91"/>
<wire x1="132.08" y1="129.54" x2="132.08" y2="106.68" width="0.1524" layer="91"/>
<pinref part="J1" gate="G$1" pin="1"/>
<wire x1="132.08" y1="106.68" x2="162.56" y2="106.68" width="0.1524" layer="91"/>
</segment>
</net>
<net name="N$14" class="0">
<segment>
<pinref part="U1" gate="G$1" pin="PB5"/>
<wire x1="111.76" y1="127" x2="129.54" y2="127" width="0.1524" layer="91"/>
<wire x1="129.54" y1="127" x2="129.54" y2="104.14" width="0.1524" layer="91"/>
<wire x1="129.54" y1="104.14" x2="154.94" y2="104.14" width="0.1524" layer="91"/>
<wire x1="154.94" y1="104.14" x2="154.94" y2="99.06" width="0.1524" layer="91"/>
<pinref part="J2" gate="G$1" pin="1"/>
<wire x1="154.94" y1="99.06" x2="162.56" y2="99.06" width="0.1524" layer="91"/>
</segment>
</net>
<net name="N$21" class="0">
<segment>
<pinref part="U1" gate="G$1" pin="PC2"/>
<wire x1="111.76" y1="114.3" x2="116.84" y2="114.3" width="0.1524" layer="91"/>
<pinref part="J10" gate="G$1" pin="1"/>
<wire x1="116.84" y1="114.3" x2="116.84" y2="60.96" width="0.1524" layer="91"/>
<wire x1="116.84" y1="60.96" x2="162.56" y2="60.96" width="0.1524" layer="91"/>
</segment>
</net>
<net name="N$22" class="0">
<segment>
<pinref part="J11" gate="G$1" pin="1"/>
<wire x1="162.56" y1="50.8" x2="114.3" y2="50.8" width="0.1524" layer="91"/>
<pinref part="U1" gate="G$1" pin="PC3"/>
<wire x1="114.3" y1="50.8" x2="114.3" y2="111.76" width="0.1524" layer="91"/>
<wire x1="114.3" y1="111.76" x2="111.76" y2="111.76" width="0.1524" layer="91"/>
</segment>
</net>
<net name="N$23" class="0">
<segment>
<pinref part="U1" gate="G$1" pin="PC4"/>
<wire x1="111.76" y1="109.22" x2="113.03" y2="109.22" width="0.1524" layer="91"/>
<pinref part="J12" gate="G$1" pin="1"/>
<wire x1="113.03" y1="109.22" x2="113.03" y2="43.18" width="0.1524" layer="91"/>
<wire x1="113.03" y1="43.18" x2="162.56" y2="43.18" width="0.1524" layer="91"/>
</segment>
</net>
<net name="N$15" class="0">
<segment>
<pinref part="U1" gate="G$1" pin="PA7"/>
<wire x1="71.12" y1="111.76" x2="67.31" y2="111.76" width="0.1524" layer="91"/>
<pinref part="J13" gate="G$1" pin="1"/>
<wire x1="67.31" y1="111.76" x2="67.31" y2="91.44" width="0.1524" layer="91"/>
<wire x1="67.31" y1="91.44" x2="45.72" y2="91.44" width="0.1524" layer="91"/>
</segment>
</net>
<net name="N$20" class="0">
<segment>
<pinref part="J14" gate="G$1" pin="1"/>
<wire x1="45.72" y1="78.74" x2="111.76" y2="78.74" width="0.1524" layer="91"/>
<pinref part="U1" gate="G$1" pin="PC5"/>
<wire x1="111.76" y1="78.74" x2="111.76" y2="106.68" width="0.1524" layer="91"/>
</segment>
</net>
</nets>
</sheet>
</sheets>
</schematic>
</drawing>
</eagle>
